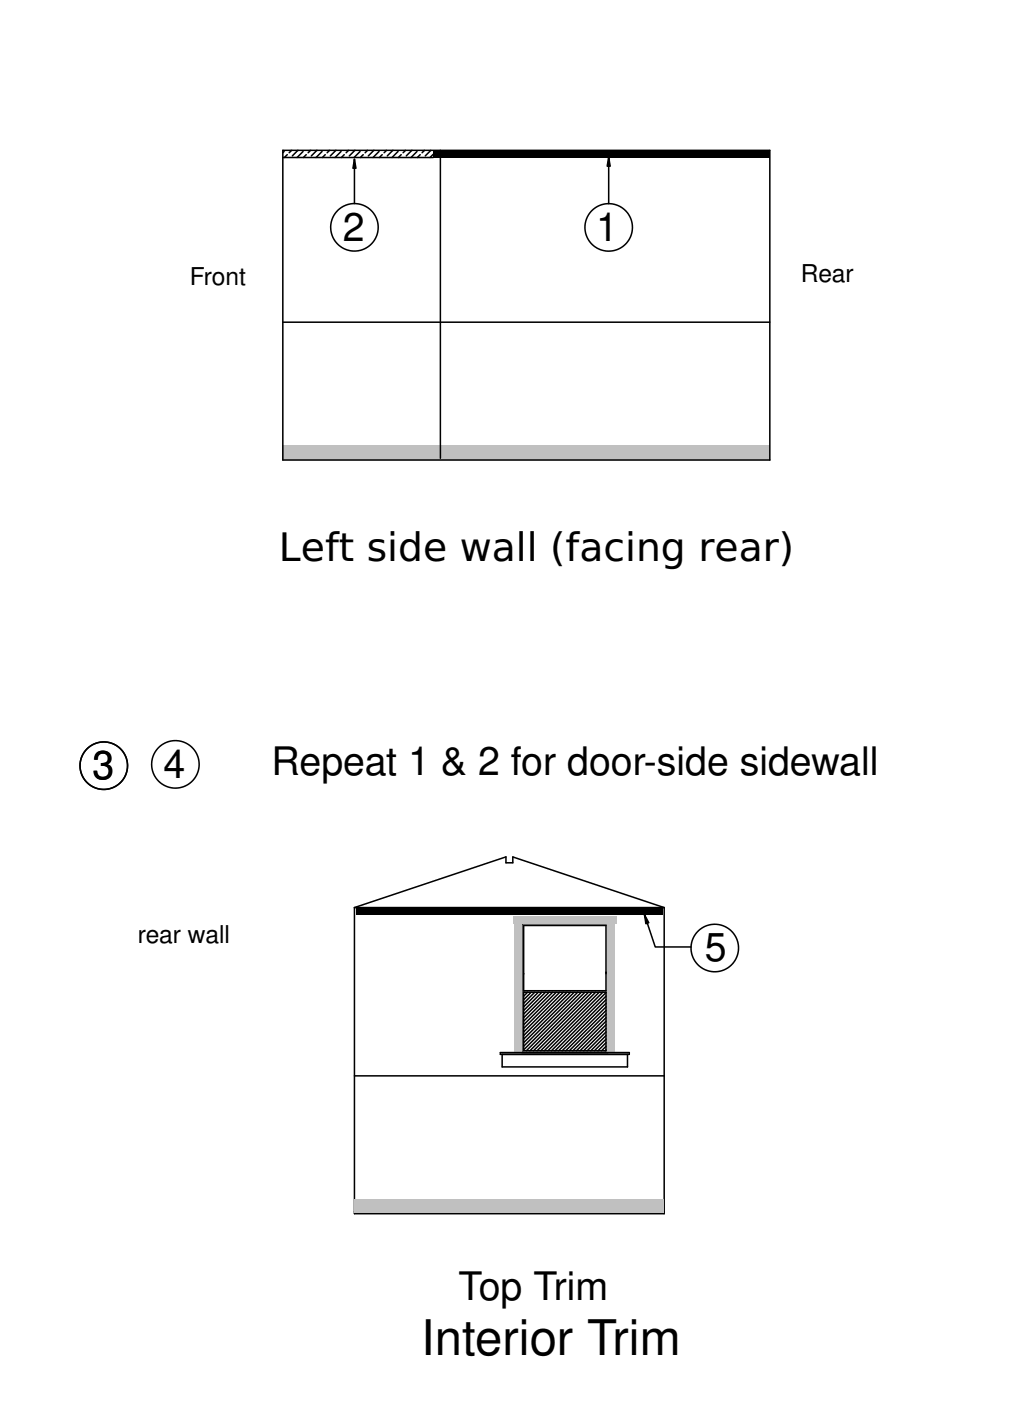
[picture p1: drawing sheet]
<svg xmlns="http://www.w3.org/2000/svg" width="165mm" height="229mm" viewBox="0 0 165 229" stroke-linecap="round" stroke-linejoin="round" font-family="sans-serif">
<g fill="none" stroke="#000" stroke-width=".25">
<path d="M46.3 24.7l-.2 .2M46.9 25.2l-.5 .5M47.6 24.5l-.4 .4M48.6 24.5l-.9 .9M49.4 24.7l-.9 1M50 25.2l-.5 .5M50.7 24.5l-.4 .4M51.7 24.5l-.9 .9M52.5 24.7l-.9 1M53.1 25.2l-.5 .5M53.8 24.5l-.4 .4M54.8 24.5l-.9 .9"/>
<path d="M55.6 24.7l-.9 1M56.2 25.2l-.5 .5M56.9 24.5l-.4 .4M57.9 24.5l-.9 .9M58.7 24.7l-.9 1M59.3 25.2l-.5 .5M60 24.5l-.4 .4M61 24.5l-.9 .9M61.8 24.7l-.9 1M62.4 25.2l-.5 .5M63.1 24.5l-.4 .4M64.1 24.5l-.9 .9"/>
<path d="M64.9 24.7l-.9 1M65.5 25.2l-.5 .5M66.2 24.5l-.4 .4M67.2 24.5l-.9 .9M68 24.7l-.9 1M68.6 25.2l-.5 .5M69.3 24.5l-.4 .4M70.3 24.5l-.9 .9M70.7 25.2l-.5 .5M57.8 148.1v49.9h50.6v-49.9M85.4 158.9h.1M85.4 151h13.5v10.7h-13.5z"/>
<path d="M85.4 171.5h13.5M85.4 161.9h13.5"/>
</g>
<path d="M70.7 24.5h54.9v1.2h-54.9z" fill-rule="evenodd" fill="#000"/>
<path d="M46.1 72.7h79.5v2.4h-79.5z" fill-rule="evenodd" fill="#c0c0c0"/>
<g fill="none" stroke="#000" stroke-width=".25">
<path d="M57.8 148.1l24.7-8.3v1h1.2v-1l24.7 8.3M85.1 150.7h14.1v21h-14.1zM98.9 158.7h.1M98.9 158.7v.2M57.8 175.5h50.6M85.4 161.9v9.6M85.5 161.9l-.1 .1M86.1 161.9l-.7 .6M86.7 161.9l-1.3 1.2M87.2 161.9l-1.8 1.8M87.8 161.9l-2.4 2.4M88.4 161.9l-3 3"/>
<path d="M89 161.9l-3.6 3.6M89.6 161.9l-4.2 4.2M90.2 161.9l-4.8 4.7M90.8 161.9l-5.4 5.3M91.3 161.9l-5.9 5.9M91.9 161.9l-6.5 6.5M92.5 161.9l-7.1 7.1M93.1 161.9l-7.7 7.7M93.7 161.9l-8.3 8.2M94.3 161.9l-8.9 8.8M94.8 161.9l-9.4 9.4M95.4 161.9l-9.5 9.6"/>
<path d="M96 161.9l-9.5 9.6M96.6 161.9l-9.6 9.6M97.2 161.9l-9.6 9.6M97.8 161.9l-9.6 9.6M98.3 161.9l-9.5 9.6M98.9 171.3l-.2 .2M98.9 170.7l-.8 .8M98.9 170.1l-1.4 1.4M98.9 169.6l-1.9 1.9M98.9 169l-2.5 2.5M98.9 168.4l-3.1 3.1M98.9 167.8l-3.7 3.7"/>
<path d="M98.9 167.2l-4.3 4.3M98.9 166.6l-4.9 4.9M98.9 166l-5.4 5.5M98.9 165.5l-6 6M98.9 164.9l-6.6 6.6M98.9 164.3l-7.2 7.2M98.9 163.7l-7.8 7.8M98.9 163.1l-8.4 8.4M98.9 162.5l-8.9 9M98.9 162l-9.5 9.5M98.9 161.9v9.6M57.8 197.7h50.6"/>
</g>
<path d="M57.8 195.7h50.6v2.2h-50.6z" fill-rule="evenodd" fill="#c0c0c0"/>
<path d="M58.1 148.1h50v1.2h-50z" fill-rule="evenodd" fill="#000"/>
<path d="M99.2 150.7h1.1v21.1h-1.1z" fill-rule="evenodd" fill="#a0a0a0"/>
<path d="M99.2 150.7h1.1v21.1h-1.1z" fill-rule="evenodd" fill="#c0c0c0"/>
<path d="M84 150.7h1.2v21.1h-1.2z" fill-rule="evenodd" fill="#a0a0a0"/>
<path d="M84 150.7h1.2v21.1h-1.2z" fill-rule="evenodd" fill="#c0c0c0"/>
<path d="M81.6 171.7h21.1v.3h-21.1zM81.9 172v2.1h20.5v-2.1" fill="none" stroke="#000" stroke-width=".25"/>
<path d="M83.7 149.6h16.9v1.1h-16.9z" fill-rule="evenodd" fill="#a0a0a0"/>
<path d="M83.7 149.6h16.9v1.1h-16.9z" fill-rule="evenodd" fill="#c0c0c0"/>
<g fill="none" stroke="#000" stroke-width=".25">
<path d="M46.1 24.5h79.5v50.6h-79.5zM46.1 25.7h24.6M57.8 26v7.2M71.8 24.5v50.3M99.3 25.7v7.5M46.1 52.6h79.5M57.8 148.1h50.6M105.1 149.3l1.8 5.2h5.8"/>
<circle cx="57.8" cy="37.1" r="3.9"/>
<circle cx="99.3" cy="37.1" r="3.9"/>
<circle cx="16.9" cy="124.9" r="3.9"/>
<circle cx="28.6" cy="124.7" r="3.9"/>
<circle cx="116.6" cy="154.7" r="3.9"/>
</g>
<path d="M57.8 26l.3 1.5h-.5zM99.3 25.7l.2 1.4h-.4zM105.1 149.3l.7 1.3-.4 .1z" fill="#000"/>
<path d="M57.8 26l.3 1.5h-.5zM99.3 25.7l.2 1.4h-.4zM105.1 149.3l.7 1.3-.4 .1z" fill="#000" stroke="#000" stroke-width=".25"/>
<text font-size="8" x="68.7" y="221.1">Interior Trim</text>
<g font-size="6.4">
<text x="55.9" y="39.4">2</text>
<text x="97.3" y="39.4">1</text>
<text x="45.5" y="91.6">Left side wall (facing rear)</text>
<text x="15.1" y="127.2">3</text>
<text x="26.7" y="127">4</text>
<text x="44.3" y="126.5">Repeat 1 &amp; 2 for door-side sidewall</text>
<text x="115" y="156.8">5</text>
<text x="74.8" y="212">Top Trim</text>
</g>
<g font-size="4">
<text x="31" y="46.5">Front</text>
<text x="130.7" y="46">Rear</text>
<text x="22.5" y="153.9">rear wall</text>
</g>
</svg>
